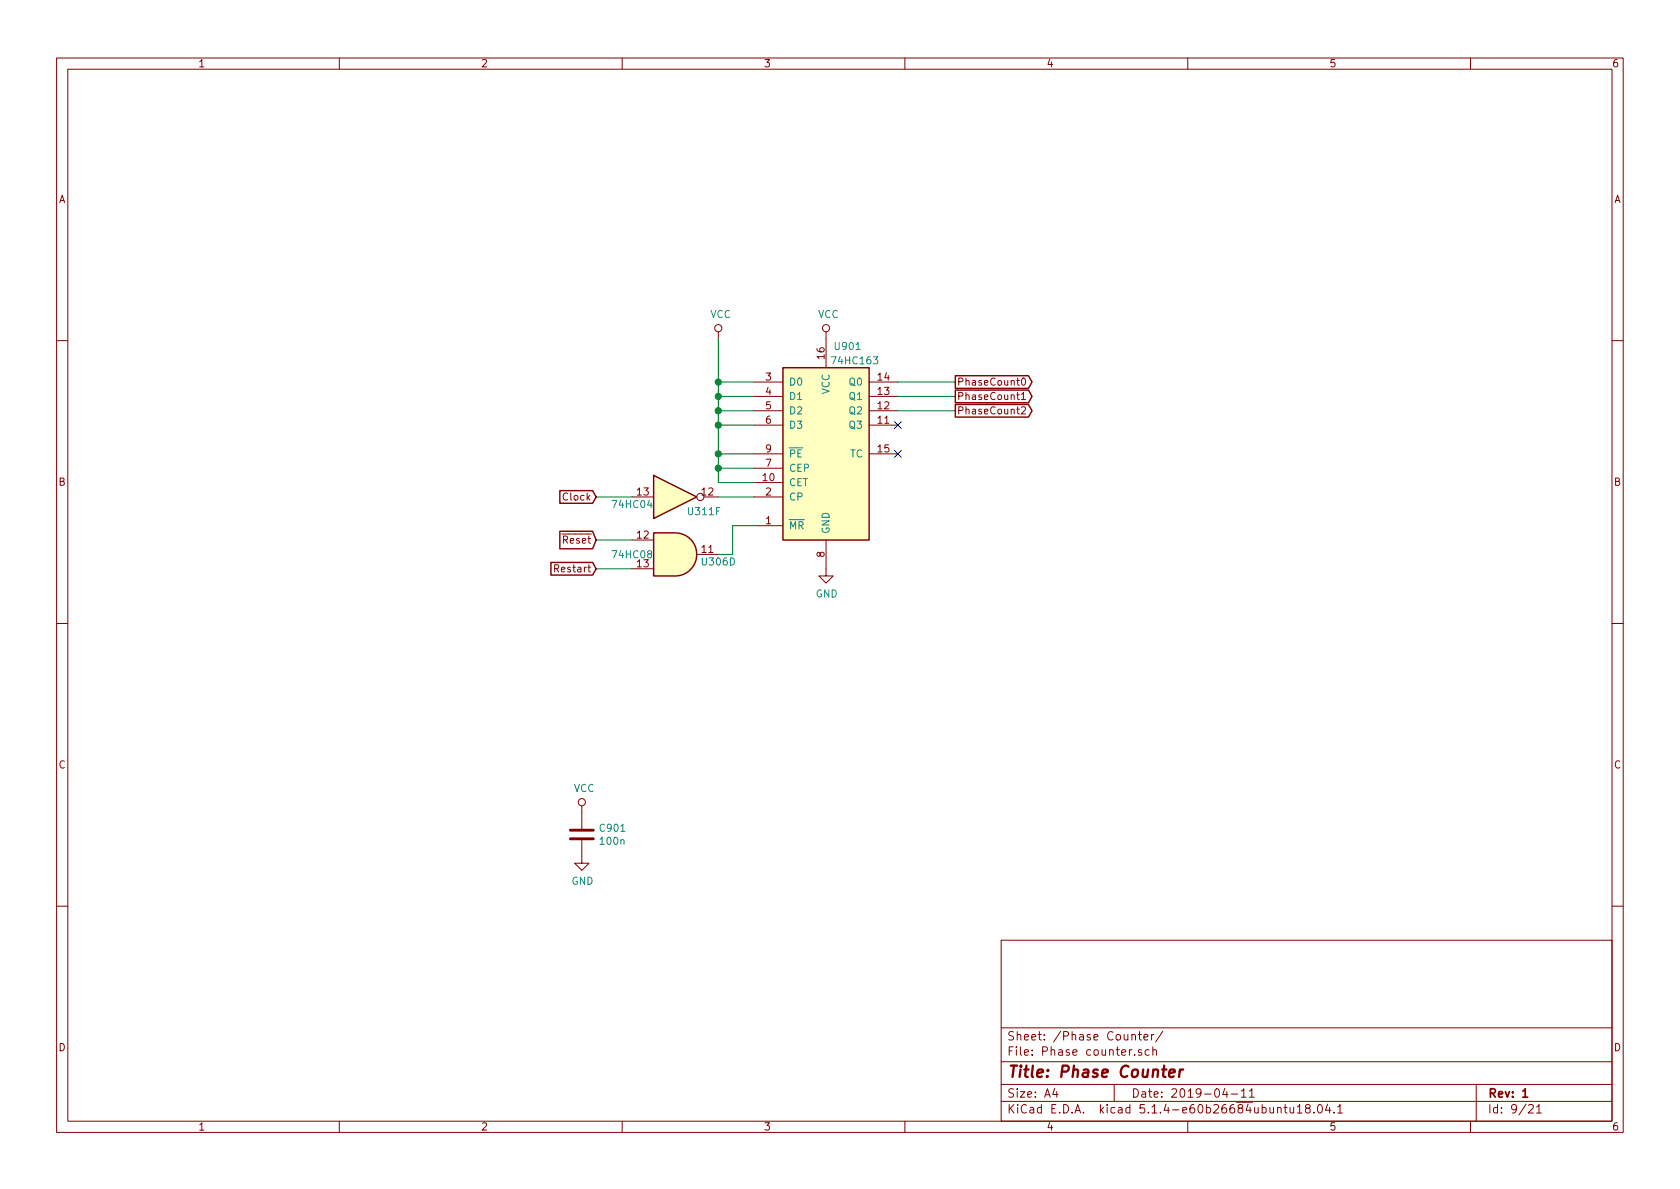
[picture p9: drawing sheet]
EESchema Schematic File Version 4
LIBS:cisc-8-cache
EELAYER 30 0
EELAYER END
$Descr A4 11693 8268
encoding utf-8
Sheet 9 21
Title "Phase Counter"
Date "2019-04-11"
Rev "1"
Comp ""
Comment1 ""
Comment2 ""
Comment3 ""
Comment4 ""
$EndDescr
$Comp
L cisc-8-rescue:74LS163-74xx U901
U 1 1
P 5750 3150
F 0 "U901" H 5900 3900 50  0000 C CNN
F 1 "74HC163" H 5950 3800 50  0000 C CNN
F 2 "Package_SO:SOIC-16_3.9x9.9mm_P1.27mm" H 5750 3150 50  0001 C CNN
F 3 "http://www.ti.com/lit/gpn/sn74LS163" H 5750 3150 50  0001 C CNN
	1    5750 3150
	1    0    0    -1  
$EndComp
Text GLabel 6650 2650 2    50   Output ~ 0
PhaseCount0
Text GLabel 6650 2750 2    50   Output ~ 0
PhaseCount1
Text GLabel 6650 2850 2    50   Output ~ 0
PhaseCount2
Wire Wire Line
	6650 2650 6250 2650
Wire Wire Line
	6250 2750 6650 2750
Wire Wire Line
	6650 2850 6250 2850
$Comp
L cisc-8-rescue:GND-power #PWR0905
U 1 1
P 5750 3950
F 0 "#PWR0905" H 5750 3700 50  0001 C CNN
F 1 "GND" H 5755 3777 50  0000 C CNN
F 2 "" H 5750 3950 50  0001 C CNN
F 3 "" H 5750 3950 50  0001 C CNN
	1    5750 3950
	1    0    0    -1  
$EndComp
$Comp
L cisc-8-rescue:VCC-power #PWR0904
U 1 1
P 5750 2350
F 0 "#PWR0904" H 5750 2200 50  0001 C CNN
F 1 "VCC" H 5767 2523 50  0000 C CNN
F 2 "" H 5750 2350 50  0001 C CNN
F 3 "" H 5750 2350 50  0001 C CNN
	1    5750 2350
	1    0    0    -1  
$EndComp
$Comp
L cisc-8-rescue:VCC-power #PWR0903
U 1 1
P 5000 2350
F 0 "#PWR0903" H 5000 2200 50  0001 C CNN
F 1 "VCC" H 5017 2523 50  0000 C CNN
F 2 "" H 5000 2350 50  0001 C CNN
F 3 "" H 5000 2350 50  0001 C CNN
	1    5000 2350
	1    0    0    -1  
$EndComp
Wire Wire Line
	5250 3350 5000 3350
Wire Wire Line
	5250 2650 5000 2650
Connection ~ 5000 2650
Wire Wire Line
	5000 2650 5000 2350
Wire Wire Line
	5250 2750 5000 2750
Connection ~ 5000 2750
Wire Wire Line
	5000 2750 5000 2650
Wire Wire Line
	5250 2850 5000 2850
Connection ~ 5000 2850
Wire Wire Line
	5000 2850 5000 2750
Wire Wire Line
	5250 2950 5000 2950
Connection ~ 5000 2950
Wire Wire Line
	5000 2950 5000 2850
Wire Wire Line
	5250 3150 5000 3150
Wire Wire Line
	5000 2950 5000 3150
Connection ~ 5000 3150
Wire Wire Line
	5000 3150 5000 3250
Wire Wire Line
	5250 3250 5000 3250
Connection ~ 5000 3250
Wire Wire Line
	5000 3250 5000 3350
Text GLabel 4150 3750 0    50   Input ~ 0
~Reset
Text GLabel 4150 3950 0    50   Input ~ 0
Restart
Text GLabel 4150 3450 0    50   Input ~ 0
Clock
Wire Wire Line
	5250 3450 5000 3450
$Comp
L cisc-8-rescue:C-Device C?
U 1 1
P 4050 5800
AR Path="/5CBE1092/5CBC0387" Ref="C?"  Part="1" 
AR Path="/5CBFD7EA/5CBC0387" Ref="C?"  Part="1" 
AR Path="/5CC129E1/5CBC0387" Ref="C?"  Part="1" 
AR Path="/5CBB9780/5CBC0387" Ref="C?"  Part="1" 
AR Path="/5CBBDBF4/5CBC0387" Ref="C901"  Part="1" 
F 0 "C901" H 4165 5846 50  0000 L CNN
F 1 "100n" H 4165 5755 50  0000 L CNN
F 2 "Capacitor_SMD:C_0603_1608Metric" H 4088 5650 50  0001 C CNN
F 3 "~" H 4050 5800 50  0001 C CNN
	1    4050 5800
	1    0    0    -1  
$EndComp
$Comp
L cisc-8-rescue:GND-power #PWR?
U 1 1
P 4050 5950
AR Path="/5CBE1092/5CBC038E" Ref="#PWR?"  Part="1" 
AR Path="/5CBFD7EA/5CBC038E" Ref="#PWR?"  Part="1" 
AR Path="/5CC129E1/5CBC038E" Ref="#PWR?"  Part="1" 
AR Path="/5CBB9780/5CBC038E" Ref="#PWR?"  Part="1" 
AR Path="/5CBBDBF4/5CBC038E" Ref="#PWR0902"  Part="1" 
F 0 "#PWR0902" H 4050 5700 50  0001 C CNN
F 1 "GND" H 4055 5777 50  0000 C CNN
F 2 "" H 4050 5950 50  0001 C CNN
F 3 "" H 4050 5950 50  0001 C CNN
	1    4050 5950
	1    0    0    -1  
$EndComp
$Comp
L cisc-8-rescue:VCC-power #PWR?
U 1 1
P 4050 5650
AR Path="/5CBE1092/5CBC0394" Ref="#PWR?"  Part="1" 
AR Path="/5CBFD7EA/5CBC0394" Ref="#PWR?"  Part="1" 
AR Path="/5CC129E1/5CBC0394" Ref="#PWR?"  Part="1" 
AR Path="/5CBB9780/5CBC0394" Ref="#PWR?"  Part="1" 
AR Path="/5CBBDBF4/5CBC0394" Ref="#PWR0901"  Part="1" 
F 0 "#PWR0901" H 4050 5500 50  0001 C CNN
F 1 "VCC" H 4067 5823 50  0000 C CNN
F 2 "" H 4050 5650 50  0001 C CNN
F 3 "" H 4050 5650 50  0001 C CNN
	1    4050 5650
	1    0    0    -1  
$EndComp
NoConn ~ 6250 2950
NoConn ~ 6250 3150
$Comp
L cisc-8-rescue:74HC04-74xx U311
U 6 1
P 4700 3450
F 0 "U311" H 4900 3350 50  0000 C CNN
F 1 "74HC04" H 4400 3400 50  0000 C CNN
F 2 "Package_SO:SOIC-14_3.9x8.7mm_P1.27mm" H 4700 3450 50  0001 C CNN
F 3 "http://www.nxp.com/documents/data_sheet/74HC_HCT04.pdf" H 4700 3450 50  0001 C CNN
	6    4700 3450
	1    0    0    -1  
$EndComp
$Comp
L cisc-8-rescue:74LS08-74xx U306
U 4 1
P 4700 3850
F 0 "U306" H 5000 3800 50  0000 C CNN
F 1 "74HC08" H 4400 3850 50  0000 C CNN
F 2 "Package_SO:SOIC-14_3.9x8.7mm_P1.27mm" H 4700 3850 50  0001 C CNN
F 3 "http://www.ti.com/lit/gpn/sn74LS08" H 4700 3850 50  0001 C CNN
	4    4700 3850
	1    0    0    -1  
$EndComp
Wire Wire Line
	5250 3650 5100 3650
Wire Wire Line
	5100 3650 5100 3850
Wire Wire Line
	5100 3850 5000 3850
Wire Wire Line
	4400 3450 4150 3450
Wire Wire Line
	4400 3750 4150 3750
Wire Wire Line
	4400 3950 4150 3950
$EndSCHEMATC
